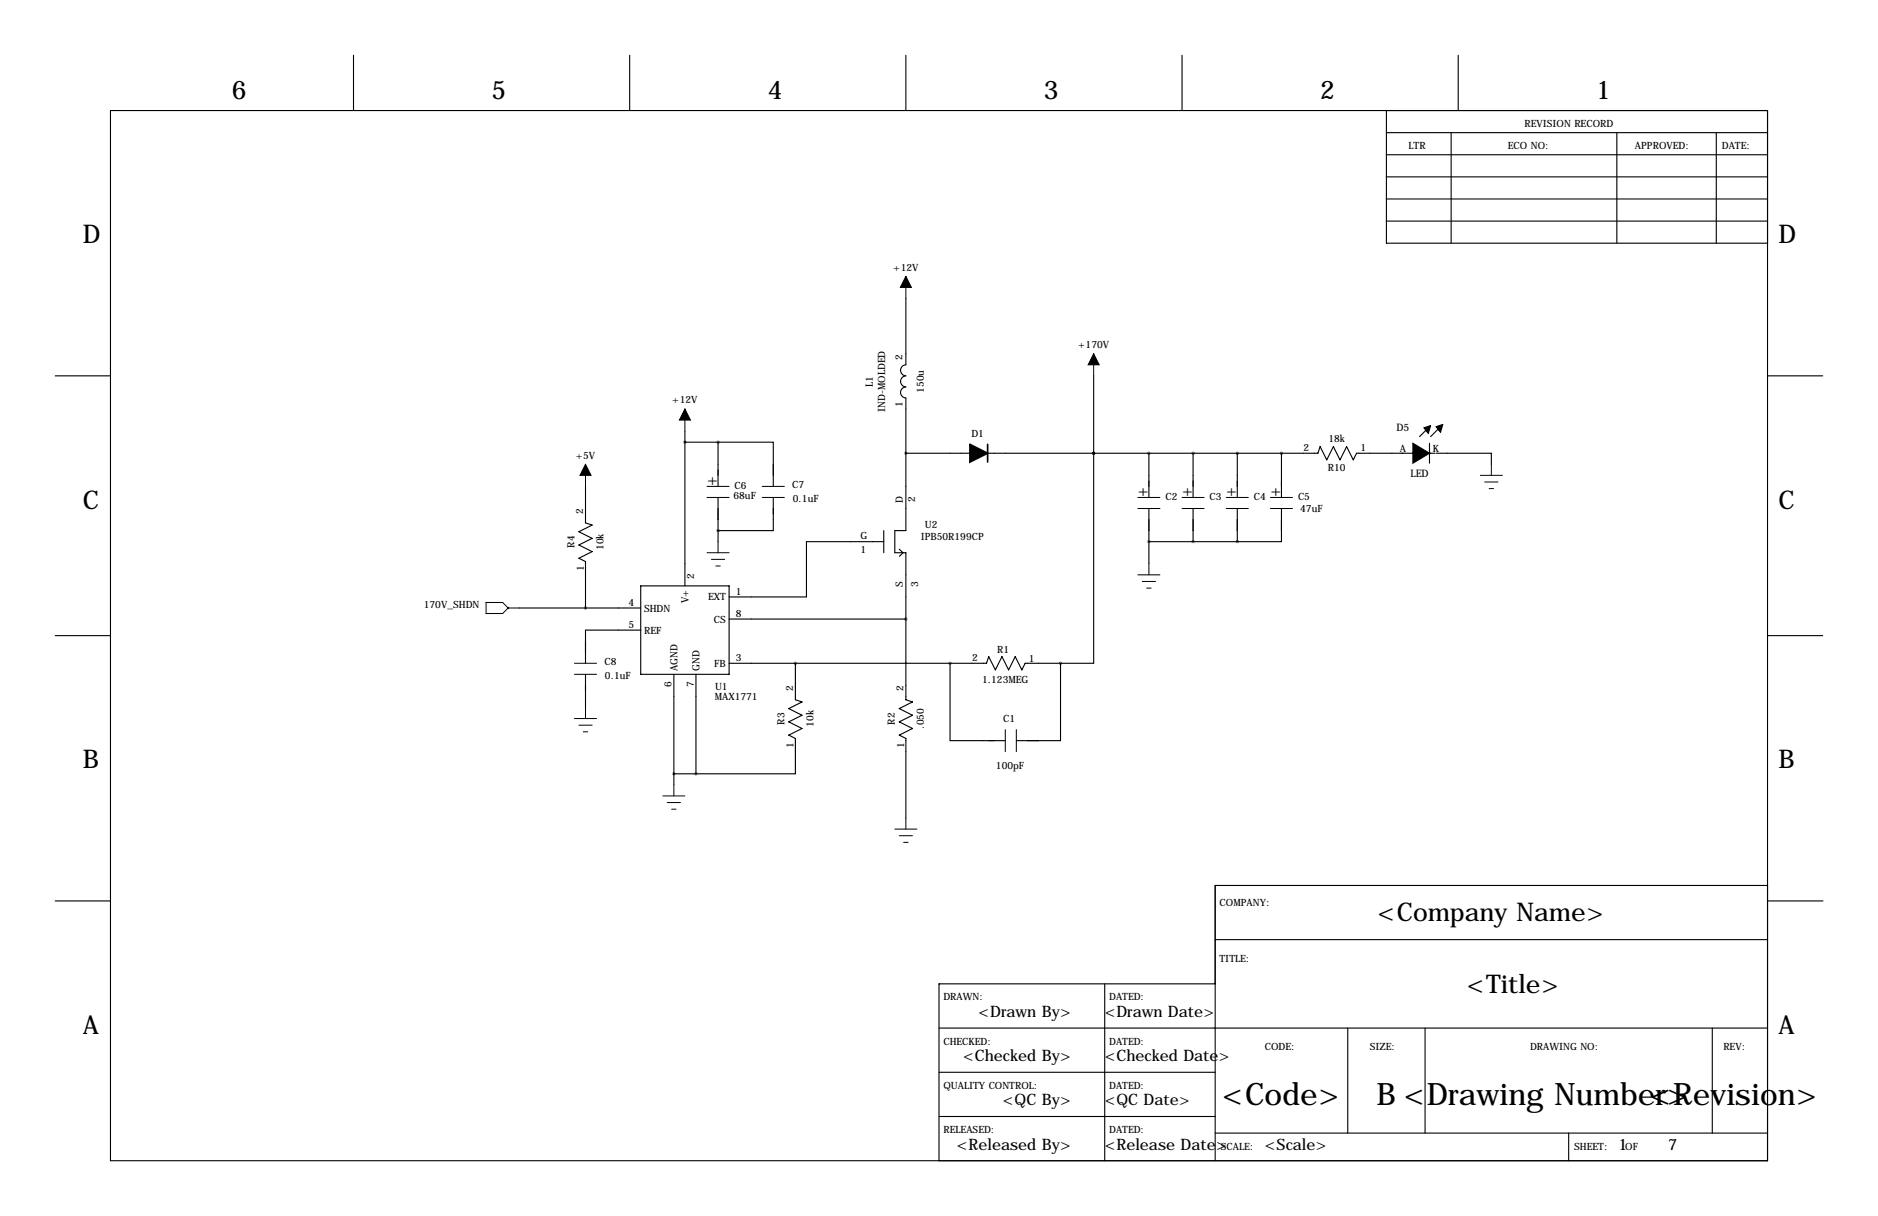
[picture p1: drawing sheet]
<svg xmlns="http://www.w3.org/2000/svg" width="432mm" height="279mm" viewBox="0 0 432 279" stroke-linecap="round" stroke-linejoin="round" font-family="sans-serif">
<g fill="none" stroke="#000" stroke-width=".25">
<path d="M81.3 12.7v12.7M144.8 12.7v12.7M208.3 12.7v12.7M271.8 12.7v12.7M335.3 12.7v12.7M25.4 25.4h381v241.3h-381zM318.8 30.5h87.6M318.8 35.6h87.6M318.8 25.4v30.5h87.6M333.7 30.5v25.4M371.8 30.5v25.4M394.6 30.5v25.4"/>
<path d="M318.8 45.7h87.6M318.8 50.8h87.6M318.8 40.6h87.6M208.3 68.6v15.2a1.27 1.27 0 0 0-1.2 1.3 1.27 1.27 0 0 0 1.2 1.3 1.27 1.27 0 0 0-1.2 1.2 1.27 1.27 0 0 0 1.2 1.3 1.27 1.27 0 0 0-1.2 1.3 1.27 1.27 0 0 0 1.2 1.2v30.5h-2.6v5.1h2.6v33.8l1.5 .5-3 1.5 3 1.5-3 1.6 3 1.5-3 1.5 1.5 .8v18.3M12.7 86.4h12.7M157.5 99.1v35.5M251.5 86.4v17.7M328.9 97.8l-2.5 2.5M331.5 97.8l-2.6 2.5M406.4 86.4h12.7M134.6 111.8v8.3l1.5 .6-3 1.5 3 1.5-3 1.5 3 1.5-3 1.6 1.5 .7v10.7M157.5 101.6h7.6"/>
<path d="M165.1 101.6h12.7v10.2M165.1 101.6v10.2M165.1 114.3v10.2M177.8 114.3v7.6h-12.7M208.3 104.1h14.7M227.1 104.1h75.9l.5-1.5 1.6 3.1 1.5-3.1 1.5 3.1 1.5-3.1 1.5 3.1 .8-1.6h18M251.5 104.1v48.3h-7.7M251.5 104.1h.1M264.2 104.1v10.2M264.2 116.8v12.7M274.3 104.1v10.2M274.3 116.8v7.7"/>
<path d="M284.5 104.1v10.2M284.5 116.8v7.7M294.6 116.8v7.7h-10.1M294.6 104.1v10.2M328.7 101.9v4.5M330.2 104.1h12.7v2.6M119.4 139.7h27.9M147.3 134.6h20.3v20.3h-20.3zM203.2 124.5h-17.8v12.7h-17.8M203.2 121.9v5.1M206.8 126.2l.8 .8-.8 .8M264.2 124.5h20.3"/>
<path d="M12.7 146h12.7M134.6 154.9v7.7M147.3 144.8h-12.7v7.6M154.9 154.9v25.4M160 154.9v22.9M167.6 152.4h59.2l.5-1.5 1.6 3 1.5-3 1.5 3 1.5-3 1.5 3 .8-1.5h8.1M167.6 142.2h40.7M182.9 152.4v8.4l1.5 .5-3 1.5 3 1.5-3 1.6 3 1.5-3 1.5 1.5 .8v8.1h-22.9M218.4 152.4v17.8h12.7M243.8 152.4v17.8h-10.1M406.4 146h12.7M154.9 177.8h5.1"/>
<path d="M12.7 207h12.7M279.4 215.9h127M406.4 203.5h-127v63.2M406.5 207h12.7M215.9 236.2h190.5M254 226.1v40.6M279.4 226.1h-63.5v40.6M309.9 236.2v24.1M327.7 236.2v24.1M393.7 236.2v24.1M215.9 246.4h63.5M215.9 256.5h63.5"/>
<path d="M279.4 260.3h127M360.7 260.3v6.4"/>
</g>
<path d="M223 102.1l4.1 2-4.1 2.1z" fill="#000" stroke="#000" stroke-width=".38"/>
<path d="M227.1 102.1v4.1" fill="none" stroke="#000" stroke-width=".38"/>
<g fill="none" stroke="#000" stroke-width=".23">
<path d="M208.3 63.5v5.1M157.5 94v5.1M251.5 81.3v5.1M134.6 106.7v5.1M162.6 114.3h5M162.6 111.8h5M175.3 114.3h5M175.3 111.8h5M261.6 114.3h5.1M261.6 116.8h5.1M271.8 114.3h5.1M271.8 116.8h5.1"/>
<path d="M281.9 114.3h5.1M281.9 116.8h5.1M292.1 114.3h5.1M292.1 116.8h5.1M340.4 109.2h5M341.4 110.7h3M342.4 112.3h1M342.9 106.7v2.5M111.8 138.4h3.8l1.2 1.3-1.2 1.3h-3.8zM116.8 139.7h2.6M162.6 127h5M163.6 128.5h3"/>
<path d="M164.6 130h1M165.1 124.5v2.5M261.6 132.1h5.1M262.6 133.6h3.1M263.7 135.1h1M264.2 129.5v2.6M132.1 154.9h5.1M132.1 152.4h5.1M132.1 165.1h5.1M133.1 166.6h3M134.1 168.1h1M134.6 162.6v2.5"/>
<path d="M231.1 167.6v5.1M233.7 167.6v5.1M152.4 182.9h5.1M153.4 184.4h3.1M154.4 185.9h1M154.9 180.3v2.6M205.7 190.5h5.1M206.8 192h3M207.8 193.5h1M208.3 188v2.5"/>
</g>
<path d="M327.4 98.3l1.5-.5-.5 1.8zM330.2 98l1.5-.5-.5 1.8zM324.9 104.1h3.8l-3.8 2.3zM324.9 101.9l3.8 2.2h-3.8z" fill="#000" stroke="#000" stroke-width=".25"/>
<path d="M208.3 63.5l1.2 2.5h-2.5zM157.5 94l1.2 2.5h-2.5zM251.5 81.3l1.2 2.5h-2.5zM134.6 106.7l1.3 2.5h-2.6z" fill="#000" stroke="#000" stroke-width=".23"/>
<path d="M154.9 177.8a.05 .05 0 0 0 .1 0 .05 .05 0 0 0-.1 0zM218.4 152.4a.05 .05 0 0 0 .1 0 .05 .05 0 0 0-.1 0zM243.8 152.4a.05 .05 0 0 0 .1 0 .05 .05 0 0 0-.1 0zM251.4 104.1a.05 .05 0 0 0 .1 0 .05 .05 0 0 0-.1 0zM251.4 104.1a.05 .05 0 0 0 .1 0 .05 .05 0 0 0-.1 0zM264.1 104.1a.05 .05 0 0 0 .1 0 .05 .05 0 0 0-.1 0zM264.1 124.5a.05 .05 0 0 0 .1 0 .05 .05 0 0 0-.1 0zM294.6 104.1a.05 .05 0 0 0 .1 0 .05 .05 0 0 0-.1 0z" fill="#000" stroke="#000" stroke-width=".63"/>
<g font-size="7.1">
<text x="281" y="254">&lt;Code&gt;</text>
<text x="316.5" y="254">B &lt;Drawing Number&gt;</text>
<text x="379.4" y="254">&lt;Revision&gt;</text>
</g>
<g font-size="5.9">
<text x="53.3" y="22.9">6</text>
<text x="113" y="22.9">5</text>
<text x="176.5" y="22.9">4</text>
<text x="240" y="22.9">3</text>
<text x="303.5" y="22.9">2</text>
<text x="367" y="22.9">1</text>
<text x="19" y="55.9">D</text>
<text x="408.9" y="55.9">D</text>
<text x="19" y="116.8">C</text>
<text x="408.9" y="116.8">C</text>
<text x="19" y="176.5">B</text>
<text x="408.9" y="176.5">B</text>
<text x="316.8" y="211.6">&lt;Company Name&gt;</text>
<text x="337.3" y="228.1">&lt;Title&gt;</text>
<text x="19" y="237.5">A</text>
<text x="408.9" y="237.5">A</text>
</g>
<g font-size="3.6">
<text x="162.6" y="111.5">+</text>
<text x="261.6" y="114">+</text>
<text x="271.8" y="114">+</text>
<text x="281.9" y="114">+</text>
<text x="292.1" y="114">+</text>
<text x="225" y="233.7">&lt;Drawn By&gt;</text>
<text x="254" y="233.7">&lt;Drawn Date&gt;</text>
<text x="221.4" y="243.8">&lt;Checked By&gt;</text>
<text x="254" y="243.8">&lt;Checked Date&gt;</text>
<text x="230.6" y="254">&lt;QC By&gt;</text>
<text x="254" y="254">&lt;QC Date&gt;</text>
<text x="220" y="264.2">&lt;Released By&gt;</text>
<text x="254" y="264.2">&lt;Release Date&gt;</text>
<text x="290.8" y="264.2">&lt;Scale&gt;</text>
<text x="372.1" y="264.2">1</text>
<text x="383.5" y="264.2">7</text>
</g>
<g font-size="2.4">
<text x="321.1" y="99.1">D5</text>
<text x="324.3" y="109.6">LED</text>
</g>
<g font-size="2.3">
<text x="350.5" y="29.2">REVISION RECORD</text>
<text x="323.8" y="34.3">LTR</text>
<text x="346.7" y="34.3">ECO NO:</text>
<text x="375.9" y="34.3">APPROVED:</text>
<text x="395.9" y="34.3">DATE:</text>
<text x="205.4" y="62.2">+12V</text>
<text x="207.5" y="82.8" transform="rotate(-90 207.5 82.8)">2</text>
<text x="247.9" y="80">+170V</text>
<text x="200.7" y="88.9" transform="rotate(-90 200.7 88.9)">L1</text>
<text x="154.6" y="92.7">+12V</text>
<text x="203.5" y="94.7" transform="rotate(-90 203.5 94.7)">IND-MOLDED</text>
<text x="207.5" y="93.5" transform="rotate(-90 207.5 93.5)">1</text>
<text x="212.4" y="90.3" transform="rotate(-90 212.4 90.3)">150u</text>
<text x="223.3" y="100.3">D1</text>
<text x="305.4" y="101.6">18k</text>
<text x="132.4" y="105.4">+5V</text>
<text x="299.7" y="103.6">2</text>
<text x="312.8" y="103.7">1</text>
<text x="321.9" y="103.8">A</text>
<text x="329.4" y="103.8">K</text>
<text x="168.9" y="112.3">C6</text>
<text x="182.1" y="112.1">C7</text>
<text x="305.3" y="108.3">R10</text>
<text x="134.1" y="118.2" transform="rotate(-90 134.1 118.2)">2</text>
<text x="168.7" y="114.6">68uF</text>
<text x="182.3" y="115.3">0.1uF</text>
<text x="207.6" y="115.6" transform="rotate(-90 207.6 115.6)">D</text>
<text x="210.4" y="115.3" transform="rotate(-90 210.4 115.3)">2</text>
<text x="268" y="114.8">C2</text>
<text x="278.1" y="114.8">C3</text>
<text x="288.3" y="114.8">C4</text>
<text x="298.4" y="114.8">C5</text>
<text x="299" y="117.7">47uF</text>
<text x="132.1" y="125.8" transform="rotate(-90 132.1 125.8)">R4</text>
<text x="197.9" y="123.7">G</text>
<text x="211.7" y="124">IPB50R199CP</text>
<text x="212.7" y="121.4">U2</text>
<text x="134.2" y="131.2" transform="rotate(-90 134.2 131.2)">1</text>
<text x="138.8" y="126.4" transform="rotate(-90 138.8 126.4)">10k</text>
<text x="197.8" y="127">1</text>
<text x="159.6" y="133.1" transform="rotate(-90 159.6 133.1)">2</text>
<text x="162.8" y="138">EXT</text>
<text x="169.2" y="136.7">1</text>
<text x="207.6" y="134.9" transform="rotate(-90 207.6 134.9)">S</text>
<text x="211.1" y="134.9" transform="rotate(-90 211.1 134.9)">3</text>
<text x="97.5" y="139.7">170V_SHDN</text>
<text x="144.5" y="139.2">4</text>
<text x="148.1" y="140.5">SHDN</text>
<text x="158.3" y="138.5" transform="rotate(-90 158.3 138.5)">V+</text>
<text x="164.1" y="143">CS</text>
<text x="169.2" y="141.7">8</text>
<text x="144.5" y="144.3">5</text>
<text x="148.1" y="145.6">REF</text>
<text x="229.2" y="149.9">R1</text>
<text x="139" y="152.7">C8</text>
<text x="139.1" y="156">0.1uF</text>
<text x="155.7" y="154.2" transform="rotate(-90 155.7 154.2)">AGND</text>
<text x="160.8" y="154.2" transform="rotate(-90 160.8 154.2)">GND</text>
<text x="164.2" y="153.2">FB</text>
<text x="169.2" y="151.9">3</text>
<text x="223.5" y="151.9">2</text>
<text x="236.6" y="152">1</text>
<text x="154.4" y="157.8" transform="rotate(-90 154.4 157.8)">6</text>
<text x="159.5" y="157.8" transform="rotate(-90 159.5 157.8)">7</text>
<text x="164.3" y="160.9">MAX1771</text>
<text x="164.4" y="158.5">U1</text>
<text x="182.4" y="158.8" transform="rotate(-90 182.4 158.8)">2</text>
<text x="207.8" y="158.8" transform="rotate(-90 207.8 158.8)">2</text>
<text x="225.8" y="157">1.123MEG</text>
<text x="180.3" y="166.5" transform="rotate(-90 180.3 166.5)">R3</text>
<text x="187" y="167" transform="rotate(-90 187 167)">10k</text>
<text x="205.7" y="166.5" transform="rotate(-90 205.7 166.5)">R2</text>
<text x="212.4" y="167.5" transform="rotate(-90 212.4 167.5)">.050</text>
<text x="230.7" y="166">C1</text>
<text x="182.5" y="171.9" transform="rotate(-90 182.5 171.9)">1</text>
<text x="207.9" y="171.9" transform="rotate(-90 207.9 171.9)">1</text>
<text x="229" y="176.8">100pF</text>
<text x="280.4" y="208.3">COMPANY:</text>
<text x="280.4" y="221">TITLE:</text>
<text x="216.9" y="229.9">DRAWN:</text>
<text x="255" y="229.9">DATED:</text>
<text x="216.9" y="240">CHECKED:</text>
<text x="255" y="240">DATED:</text>
<text x="290.8" y="241.3">CODE:</text>
<text x="315" y="241.3">SIZE:</text>
<text x="351.8" y="241.3">DRAWING NO:</text>
<text x="396.2" y="241.3">REV:</text>
<text x="216.9" y="250.2">QUALITY CONTROL:</text>
<text x="255" y="250.2">DATED:</text>
<text x="216.9" y="260.3">RELEASED:</text>
<text x="255" y="260.3">DATED:</text>
<text x="280.7" y="264.2">SCALE:</text>
<text x="361.9" y="264.2">SHEET:</text>
<text x="373.7" y="264.2">OF</text>
</g>
</svg>
